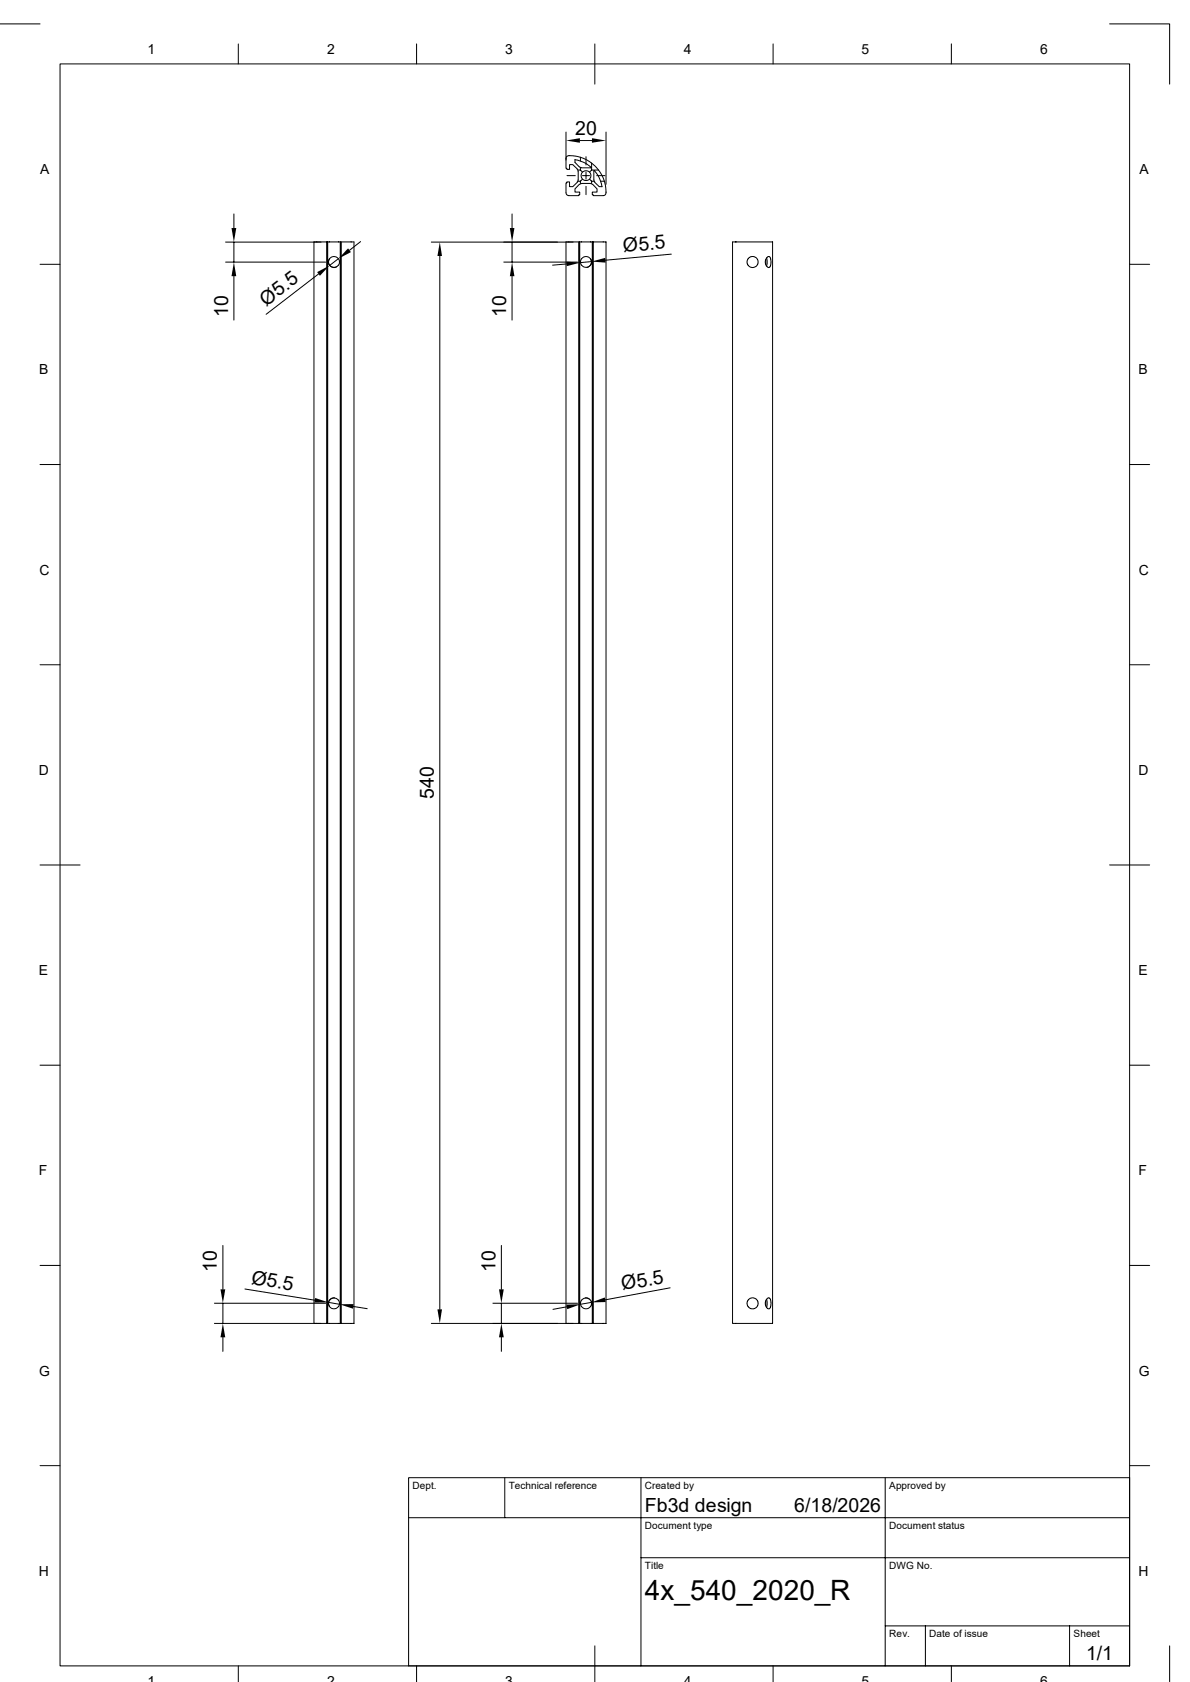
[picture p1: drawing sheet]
<svg xmlns="http://www.w3.org/2000/svg" width="297mm" height="420mm" viewBox="0 0 297 420" stroke-linecap="round" stroke-linejoin="round" font-family="sans-serif">
<g fill="none" stroke="#000" stroke-width=".25">
<path d="M0 6h10M15 16h266.9v400h-266.9zM59.5 11v5M104 11v5M148.5 11v10M193 11v5M237.4 11v5M276.9 6h15v15M141.3 33v7M143.5 39.9l2.1 .6 1.9 1.2M143.5 39.8v.8l1.4 1.2 .3 .1M144.7 35.1h3"/>
<path d="M144.9 39.2v1M146.3 39.1v2.1M151.3 33v13M58.4 53.4v3.5M127.8 53.4v3.5M141.5 43.9h2.1M144.1 42.2l.2 .6M144.1 42.2l-1.1-1.1h-.8v1.2h-.7v-.3h-.2v-2.4l.3-.7a8.9 8.9 0 0 1 9.6 9.6l-.7 .4h-2.4v-.3h-.3v-.6h1.2v-.8l-1.1-1.2M144.3 42.5h.6M144.3 45.3h.6M144.3 45l-.1 .3-1.2 1.3h-.8v-1.2h-.7v.3h-.2v2.4l.2 .5 .5 .3h2.4v-.3h.3v-.6h-1.2v-.8l1.1-1.2M144.3 42.8v2.2"/>
<path d="M144.9 42.5l.5 .5M144.9 41.9v.6M144.9 45.3v.5M145.2 45.8l-.5 .3M145.2 45.8h2.2M145.2 41.9h2.2M145.4 44.7l-.5 .6M145.4 43.9h1.8M146.3 43v1.7M146.3 46.5v2.1M147.2 44.7l.5 .6M147.4 45.8l.5 .3"/>
<path d="M147.5 41.7l-.1 .2M147.7 42.5l-.5 .5M147.7 42.5h1.7M147.7 45.3h.6M147.7 40.7v1.8M147.7 45.3v.5M148.2 42.7v2.3M148.4 42.6l1.2 1.9 .6 2.1h-.6l-1.2-1.1-.1-.5M148.4 42.6l-.1 .1M148.9 43.9h2.1M149.9 45.3h1M10 66h5"/>
<path d="M56.3 60.5h23.8M56.3 65.4h25M58.4 60.5v4.9M58.4 69v10.9M79.5 68.4l-13.1 10.1M81.5 60.4v270.1h.3v-270.1M81.8 60.4h-3.4v270.1h.7M81.8 60.4h3.1M82.2 64.7a1.42 1.42 0 0 1 2.3-.1l-2.2 1.7-.3-.9zM82.3 66.2a1.38 1.38 0 0 0 2.2 0M82.3 64.6a1.35 1.35 0 0 0 .1 1.8 1.35 1.35 0 0 0 1.7 .1M84.5 64.6a1.3 1.3 0 0 1 0 1.7"/>
<path d="M84.9 60.4h3.4v270.1h-3.4M84.9 60.4v270.1M85.2 60.4v270.1M90 60.3l-2.8 2.2M109.8 63.9v263M125.7 65.4h18.4M127.8 60.5v4.9M127.8 69v10.9M141.4 65.9l-3.5 .3M143 60.5h-35.3M144.4 60.4v270.1M144.7 60.4h-3.4v270.1h3.4"/>
<path d="M144.7 60.4h3.1M144.7 60.4v270.1M145.2 66.3l-.3-.6v-.6a1.41 1.41 0 0 1 1.2-1 1.41 1.41 0 0 1 1.4 .8l.2 .6-.3 .8M145.2 66.2a1.38 1.38 0 0 0 2.2 0M147.4 64.6a1.4 1.4 0 0 1-1 2.2M147.6 65.3l-2.7 .3M147.8 60.4h3.5v270.1h-3.2v-270.1M147.8 60.4v270.1h.3M167.6 63.5l-16.5 1.5M182.8 60.4h10v270.1h-10zM191.1 64.8v1.2M191.3 64.4l.2 .6-.2 1.4"/>
<path d="M191.6 64.1h.1a.6 .6 0 0 1 .7 .7l-.1 1.6-.2 .3-.3 .1-.5-.4-.3-.7 .1-.8zM281.9 66h5M10 116h5M281.9 116h5M10 166h5M281.9 166h5M10 216h10M276.9 216h10M10 266h5M281.9 266h5M10 316h5M55.6 311v10.9"/>
<path d="M125.1 311v10.9M281.9 316h5M53.5 330.5h28M53.5 325.4h27.8M55.6 325.4v5.1M55.6 333.9v3.5M61.1 321.9l17.5 2.8M81.8 330.5h3.1M82 325.2l2.7 .5M82.3 324.6a1.38 1.38 0 0 0 .1 1.9 1.38 1.38 0 0 0 1.9 0 1.38 1.38 0 0 0 .2-1.9M82.3 324.7a1.38 1.38 0 0 1 2.2 0M83.5 324.1a1.36 1.36 0 0 0-1.3 .6 1.36 1.36 0 0 0 .1 1.5"/>
<path d="M88.2 326.2l3.5 .6M107.7 330.5h35.3M123 325.4h21.1M125.1 325.4v5.1M125.1 333.9v3.5M141.5 326.3l-3.5 .6M144.7 330.5h3.1M145.2 324.6l-.3 .5v.7a1.41 1.41 0 0 0 1.2 1 1.41 1.41 0 0 0 1.4-.8l.2-.6-.3-.8M145.2 324.7a1.38 1.38 0 0 1 2.2 0M146.1 324.1l1 .3M147.6 325.2l-2.7 .5M167.3 321.6l-16.3 3"/>
<path d="M191.1 324.8v1.3M191.3 324.4l.2 .6-.2 1.4M191.4 324.3l.5-.2 .4 .4 .1 1.1-.1 .8a.6 .6 0 0 1-.7 .3 .6 .6 0 0 1-.5-.6l-.1-.9zM10 366h5M102 369h179.9v47h-179.9zM102 379h179.9M126 369v10M160 369v47M220.9 369v47M281.9 366h5M160 389h121.9M59.5 416v3.9"/>
<path d="M104 416v3.9M148.5 411v8.9M193 416v3.9M220.9 406h61M231 406v10M237.4 416v3.9M267 406v10M291.9 411v8.9"/>
<circle cx="146.3" cy="43.9" r="1.22"/>
<circle cx="187.9" cy="65.4" r="1.38"/>
<circle cx="187.9" cy="325.4" r="1.38"/>
</g>
<g fill="#000">
<path d="M141.3 35.1l3.4-.6v1.1zM147.7 34.5l3.6 .6-3.6 .5zM57.8 56.9h1.2l-.6 3.6zM127.3 56.9h1.1l-.6 3.6zM58.4 65.4l.6 3.6h-1.2zM79.2 67.9l3.1-1.6-2.5 2.6zM86.9 62l.7 .9-3.1 1.7zM109.8 60.5l.5 3.4h-1.1zM127.8 65.4l.6 3.6h-1.1zM141.4 65.3l3.5 .3-3.5 .9zM147.6 65.3l3.4-.9 .2 1.2zM55.6 330.5l.6 3.4h-1.2z"/>
<path d="M55 321.9h1.2l-.6 3.5zM78.7 324.1l3.3 1.1h-3.6zM84.7 325.7l3.6-.1-.2 1.2zM109.2 326.9h1.1l-.5 3.6zM125.1 330.5l.6 3.4h-1.2zM124.5 321.9h1.2l-.6 3.5zM141.4 325.8l3.5-.1-3.3 1.2zM147.6 325.2l3.4-1.2 .2 1.1z"/>
</g>
<text font-size="7" x="161" y="399.5">4x_540_2020_R</text>
<g font-size="4.9">
<text x="143.6" y="33.6">20</text>
<text x="155.7" y="63" transform="rotate(-5 155.7 63)">Ø5.5</text>
<text x="66.4" y="76.5" transform="rotate(-37 66.4 76.5)">Ø5.5</text>
<text x="56.9" y="79" transform="rotate(-90 56.9 79)">10</text>
<text x="126.4" y="79" transform="rotate(-90 126.4 79)">10</text>
<text x="108.3" y="199.5" transform="rotate(-90 108.3 199.5)">540</text>
<text x="54.1" y="317.6" transform="rotate(-90 54.1 317.6)">10</text>
<text x="123.7" y="317.6" transform="rotate(-90 123.7 317.6)">10</text>
<text x="62.6" y="320.5" transform="rotate(9 62.6 320.5)">Ø5.5</text>
<text x="155.4" y="322.2" transform="rotate(-11 155.4 322.2)">Ø5.5</text>
<text x="161" y="377.5">Fb3d design</text>
<text x="198.2" y="377.5">6/18/2026</text>
<text x="271.1" y="414.6">1/1</text>
</g>
<g font-size="3.5">
<text x="36.8" y="13.5">1</text>
<text x="81.6" y="13.5">2</text>
<text x="126.1" y="13.5">3</text>
<text x="170.6" y="13.5">4</text>
<text x="215.1" y="13.5">5</text>
<text x="259.6" y="13.5">6</text>
<text x="10" y="43.5">A</text>
<text x="284.4" y="43.5">A</text>
<text x="9.7" y="93.5">B</text>
<text x="284.2" y="93.5">B</text>
<text x="9.8" y="143.5">C</text>
<text x="284.3" y="143.5">C</text>
<text x="9.7" y="193.5">D</text>
<text x="284.2" y="193.5">D</text>
<text x="9.7" y="243.5">E</text>
<text x="284.2" y="243.5">E</text>
<text x="9.7" y="293.5">F</text>
<text x="284.1" y="293.5">F</text>
<text x="9.8" y="343.5">G</text>
<text x="284.3" y="343.5">G</text>
<text x="9.7" y="393.5">H</text>
<text x="284.2" y="393.5">H</text>
<text x="36.8" y="420.9">1</text>
<text x="81.6" y="420.9">2</text>
<text x="126.1" y="420.9">3</text>
<text x="170.6" y="420.9">4</text>
<text x="215.1" y="420.9">5</text>
<text x="259.6" y="420.9">6</text>
</g>
<g font-size="2.5">
<text x="103" y="371.8">Dept.</text>
<text x="127" y="371.8">Technical reference</text>
<text x="161" y="371.8">Created by</text>
<text x="221.9" y="371.8">Approved by</text>
<text x="161" y="381.8">Document type</text>
<text x="221.9" y="381.8">Document status</text>
<text x="161" y="391.8">Title</text>
<text x="221.9" y="391.8">DWG No.</text>
<text x="222" y="408.8">Rev.</text>
<text x="231.9" y="408.8">Date of issue</text>
<text x="268" y="408.8">Sheet</text>
</g>
</svg>
